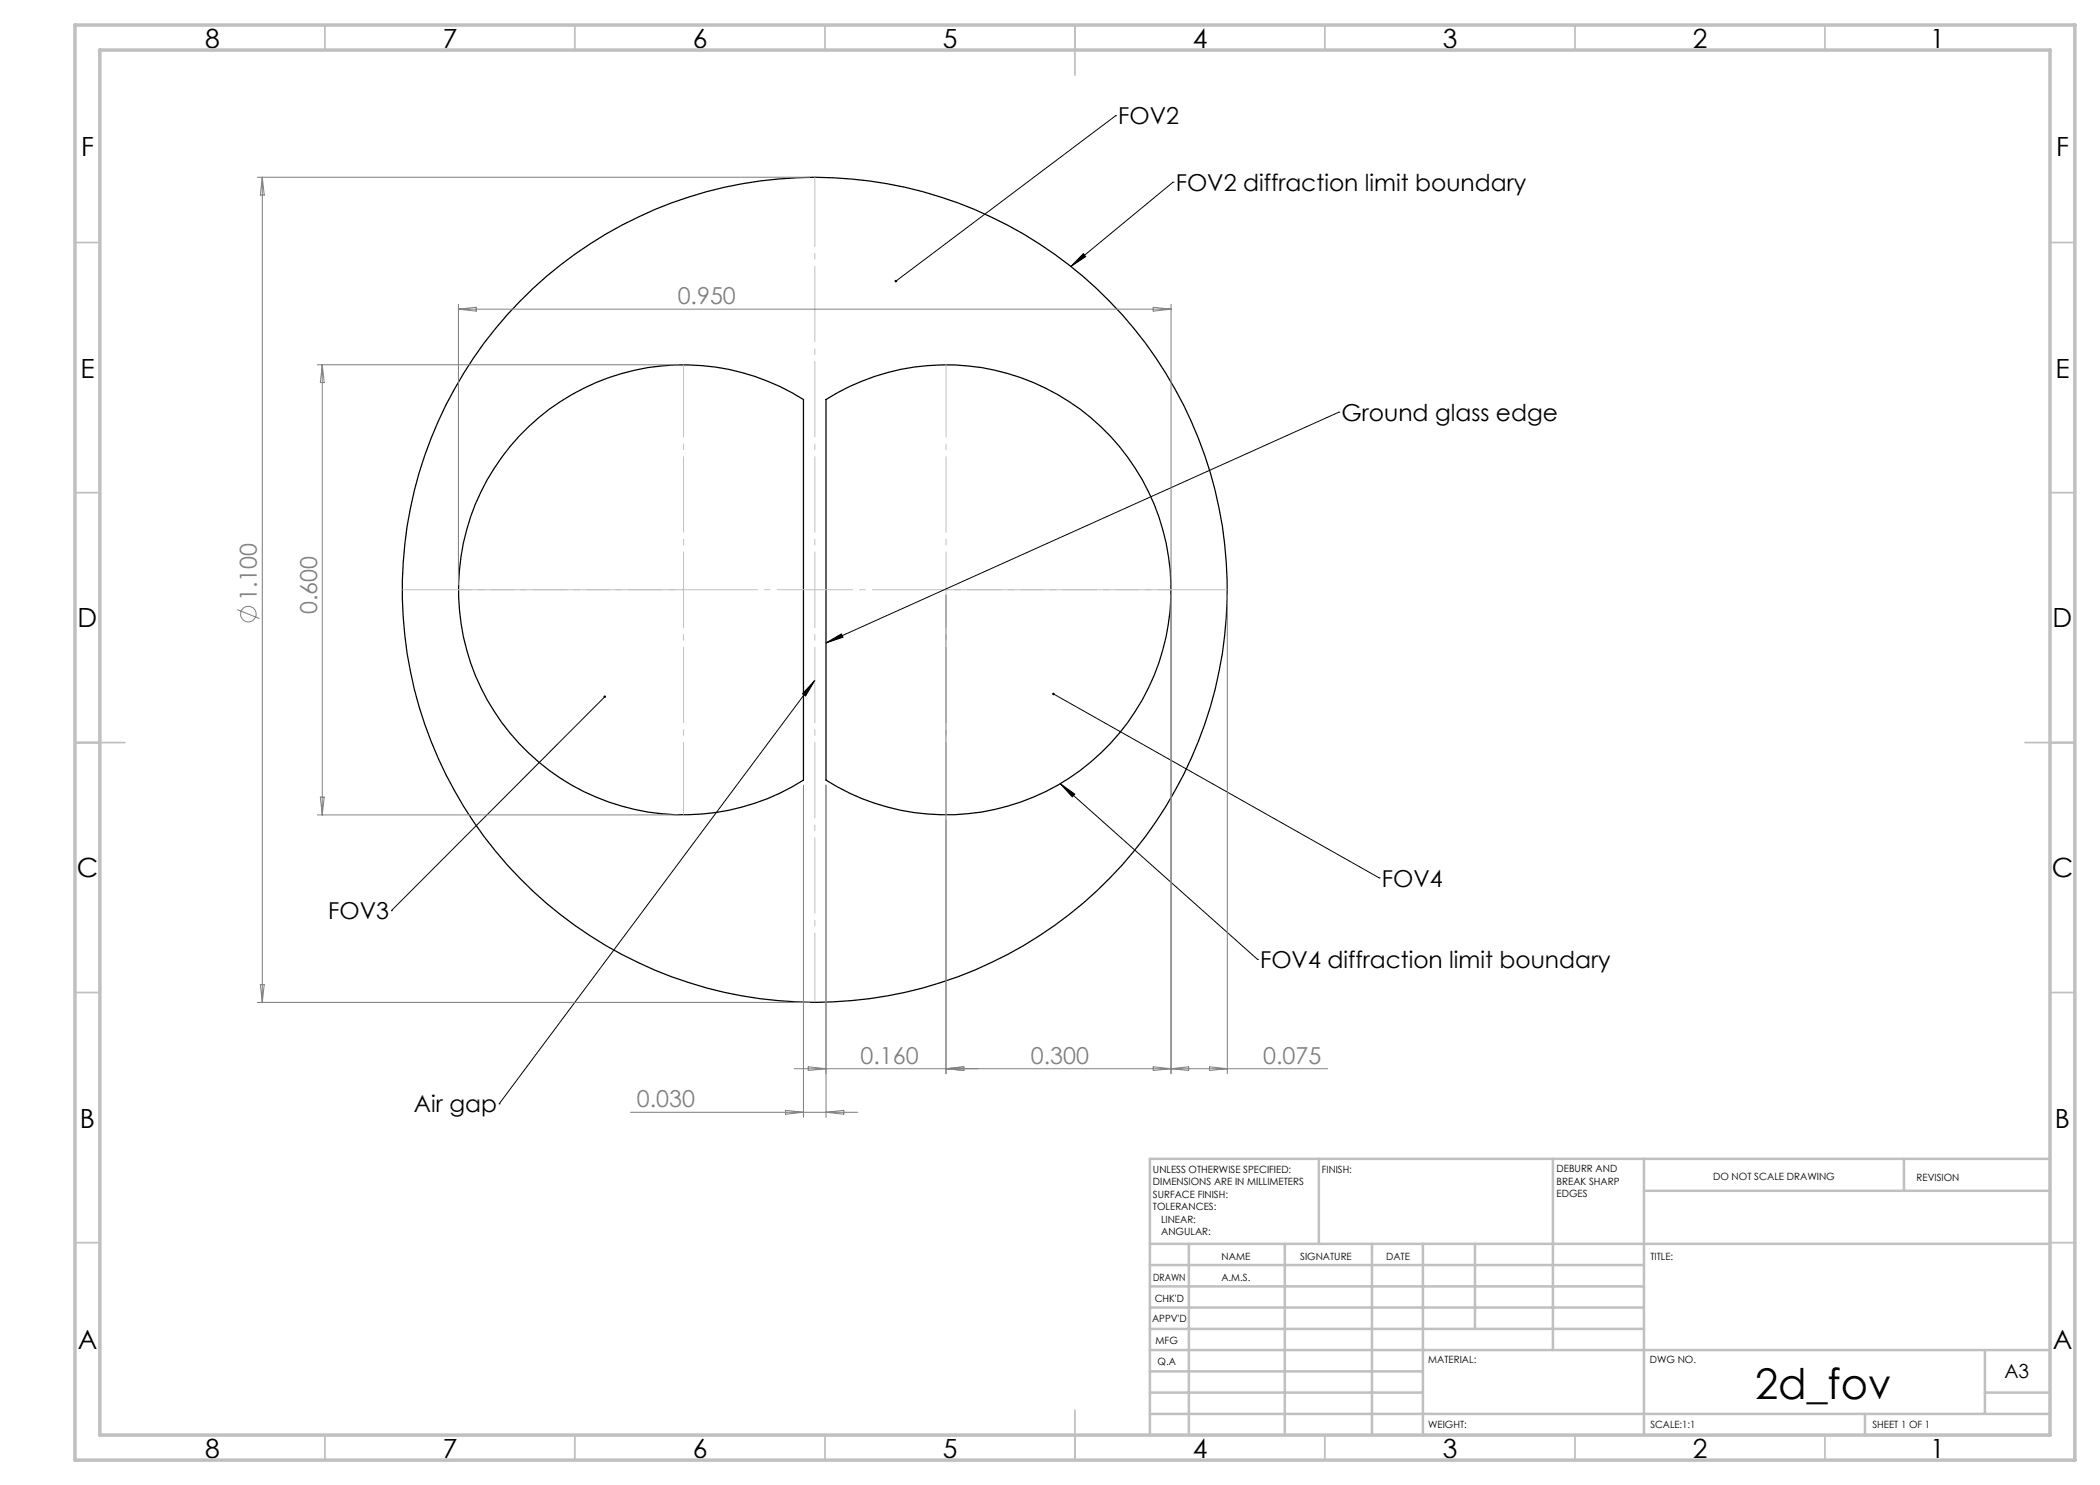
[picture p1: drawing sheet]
<svg xmlns="http://www.w3.org/2000/svg" width="420mm" height="297mm" viewBox="0 0 420 297" stroke-linecap="round" stroke-linejoin="round" font-family="sans-serif">
<g fill="none" stroke="#000" stroke-width=".25">
<path d="M165.2 79.9a45 45 0 0 1 69 38.1 45 45 0 0 1-69 38zM103.8 87.2a44.9 44.9 0 0 1 56.9-7.3v76.1a45 45 0 0 1-58.7-9.4 45 45 0 0 1 1.8-59.4z"/>
<circle cx="162.9" cy="118" r="82.5"/>
</g>
<g fill="none" stroke="#808080" stroke-width=".2">
<path d="M51.4 35.5h110.6M52.5 35.5v165M52.5 35.5l.3 3.5h-.7zM63.5 73h72.2M64.5 73v90M64.5 73l.3 3.5h-.7zM91.7 60.9v56.1M91.7 61.8h142.5M91.7 61.8l3.5-.3v.7zM230.6 61.5l3.6 .3-3.6 .4zM234.2 60.9v56.1M189.2 119v95.7"/>
<path d="M234.2 119v95.7M245.5 119v95.7M47.4 121.9l4.5 1.8M64.1 159.4h.7l-.3 3.6zM160.7 157v66.5M165.2 157v66.5M63.5 163h72.2M52.1 196.9h.7l-.3 3.6zM51.4 200.5h110.6M158.9 213.7h106.6M161.6 213.4l3.6 .3-3.6 .4zM189.2 213.7l3.6-.3v.7z"/>
<path d="M230.6 213.4l3.6 .3-3.6 .4zM234.2 213.7l3.5-.3v.7zM241.9 213.4l3.6 .3-3.6 .4zM126.1 222.5h45.5M157.1 222.1l3.6 .4-3.6 .3zM165.2 222.5l3.6-.4v.7z"/>
<circle cx="49.7" cy="122.8" r="1.55"/>
</g>
<g fill="none" stroke="#000" stroke-width=".2">
<path d="M223.1 23.1h.1M223.1 23.1l-43.9 33.1M234.6 36.4h.1M234.6 36.4l-20.4 16.9M216.7 50.7l.4 .6-2.9 2zM267.8 82.4h.1M267.8 82.4l-102.6 46.2M121 139.3l-42.7 42.8M162.9 136.1l-1.8 3.1-.6-.5zM162.9 136.1l-63.1 84.7M165.2 128.6l3.1-1.8 .3 .7zM210.7 138.8l65.1 36.8"/>
<path d="M212.1 156.7l2.8 2.1-.4 .6zM212.1 156.7l39.4 35.2M275.8 175.6h.1M78.3 182.1h.1M251.5 191.9h.1M99.8 220.8h.1"/>
</g>
<path d="M163 35.4v165M80.5 117.9h165" fill="none" stroke="#c0c0c0" stroke-width=".2" stroke-dasharray="15.2 1.3 1.3 1.3" stroke-dashoffset="1.3" stroke-linecap="butt"/>
<path d="M136.7 72.9v90M189.2 72.9v90" fill="none" stroke="#c0c0c0" stroke-width=".2" stroke-dasharray="15.2 1.3 1.3 1.3" stroke-dashoffset=".7" stroke-linecap="butt"/>
<path d="M136.7 117.9h-45M189.2 117.9h45" fill="none" stroke="#c0c0c0" stroke-width=".2" stroke-dasharray="15.2 1.3 1.3 1.3" stroke-dashoffset="4.2" stroke-linecap="butt"/>
<g fill="none" stroke="#c0c0c0" stroke-width=".35">
<path d="M65 5v5M115 5v5M165 5v5M215 5v10M265 5v5M315 5v5M365 5v5M15 48.5h5M410 48.5h5M15 98.5h5M410 98.5h5M15 148.5h10"/>
<path d="M405 148.5h10M15 198.5h5M410 198.5h5M15 248.5h5M410 248.5h5M65 287v5M115 287v5M165 287v5M215 282v10M265 287v5M315 287v5M365 287v5"/>
</g>
<g fill="none" stroke="#c0c0c0" stroke-width=".5">
<path d="M263.8 231.8v17M310.6 231.8v38.2M328.8 231.8v55.2M328.8 238.2h81.2M380.8 231.8v6.4M410 231.8h-180v55.2M230 248.8h180M230 257.3h98.8M230 253h98.8M237.8 248.8v38.2M257 248.8v38.2M274.4 248.8v38.2"/>
<path d="M284.6 248.8v38.2M295 248.8v17M230 265.8h98.8M230 261.5h98.8M230 278.5h54.6M230 274.3h54.6M230 270h180M397 278.5h13M397 270v12.8M230 282.8h180M373 282.8v4.2"/>
</g>
<path d="M15 5h400v287h-400zM20 10h390v277h-390z" fill="none" stroke="#c0c0c0" stroke-width=".7"/>
<path d="M179 56v.4l.2-.2-.2 .2a.26 .26 0 0 0 .3 0 .26 .26 0 0 0 .1-.3 .26 .26 0 0 0-.4-.1zM120.8 139.1a.26 .26 0 0 0-.1 .4 .26 .26 0 0 0 .4 0 .26 .26 0 0 0 0-.3l-.1 .1 .1-.1zM210.5 138.6l.2 .2-.2-.1a.27 .27 0 0 0 .3 .3 .27 .27 0 0 0 .2-.4 .27 .27 0 0 0-.5 0zM162.9 136.1l-1.8 3.1-.6-.5zM165.2 128.6l3.1-1.8 .3 .7zM216.7 50.7l.4 .6-2.9 2zM212.1 156.7l2.8 2.1-.4 .6z" fill="#000"/>
<text font-size="8.5" x="351" y="279.7">2d_fov</text>
<g font-size="5.3">
<text x="41" y="9.5">8</text>
<text x="88.5" y="9.5">7</text>
<text x="138.5" y="9.5">6</text>
<text x="188.5" y="9.5">5</text>
<text x="238.5" y="9.5">4</text>
<text x="288.5" y="9.5">3</text>
<text x="338.5" y="9.5">2</text>
<text x="386" y="9.5">1</text>
<text x="16.2" y="31.2">F</text>
<text x="411.2" y="31.2">F</text>
<text x="16.1" y="75.5">E</text>
<text x="411.1" y="75.5">E</text>
<text x="15.5" y="125.5">D</text>
<text x="410.5" y="125.5">D</text>
<text x="15.4" y="175.5">C</text>
<text x="410.4" y="175.5">C</text>
<text x="16" y="225.5">B</text>
<text x="411" y="225.5">B</text>
<text x="15.5" y="269.7">A</text>
<text x="410.5" y="269.7">A</text>
<text x="41" y="291.5">8</text>
<text x="88.5" y="291.5">7</text>
<text x="138.5" y="291.5">6</text>
<text x="188.5" y="291.5">5</text>
<text x="238.5" y="291.5">4</text>
<text x="288.5" y="291.5">3</text>
<text x="338.5" y="291.5">2</text>
<text x="386" y="291.5">1</text>
</g>
<g font-size="4.7">
<text x="223.7" y="24.9">FOV2</text>
<text x="235.1" y="38.2">FOV2 diffraction limit boundary</text>
<text x="268.3" y="84.2">Ground glass edge</text>
<text x="276.4" y="177.3">FOV4</text>
<text x="65.6" y="183.8">FOV3</text>
<text x="252" y="193.6">FOV4 diffraction limit boundary</text>
<text x="82.8" y="222.5">Air gap</text>
</g>
<g font-size="4.7" fill="#808080">
<text x="135.5" y="60.8">0.950</text>
<text x="51.4" y="120.2" transform="rotate(-90 51.4 120.2)">1.100</text>
<text x="63.5" y="122.9" transform="rotate(-90 63.5 122.9)">0.600</text>
<text x="172.1" y="212.7">0.160</text>
<text x="206.2" y="212.7">0.300</text>
<text x="252.6" y="212.7">0.075</text>
<text x="127.4" y="221.4">0.030</text>
</g>
<text font-size="3.9" x="400.9" y="275.5">A3</text>
<g font-size="2">
<text x="230.6" y="234.6">UNLESS OTHERWISE SPECIFIED:</text>
<text x="230.6" y="237.1">DIMENSIONS ARE IN MILLIMETERS</text>
<text x="230.6" y="239.6">SURFACE FINISH:</text>
<text x="264.4" y="234.6">FINISH:</text>
<text x="311.3" y="234.5">DEBURR AND</text>
<text x="311.3" y="237">BREAK SHARP</text>
<text x="311.3" y="239.5">EDGES</text>
<text x="342.6" y="236">DO NOT SCALE DRAWING</text>
<text x="383.3" y="236.2">REVISION</text>
<text x="230.6" y="242.1">TOLERANCES:</text>
<text x="232.2" y="244.6">LINEAR:</text>
<text x="232.2" y="247.1">ANGULAR:</text>
<text x="244.3" y="252">NAME</text>
<text x="260" y="251.9">SIGNATURE</text>
<text x="277.2" y="251.9">DATE</text>
<text x="330.1" y="251.9">TITLE:</text>
<text x="230.6" y="256.1">DRAWN</text>
<text x="244.3" y="256.1">A.M.S.</text>
<text x="230.9" y="260.3">CHK'D</text>
<text x="230.4" y="264.4">APPV'D</text>
<text x="231.1" y="268.8">MFG</text>
<text x="231.5" y="273">Q.A</text>
<text x="285.6" y="272.5">MATERIAL:</text>
<text x="330" y="272.5">DWG NO.</text>
<text x="285.6" y="285.5">WEIGHT:</text>
<text x="330.1" y="285.6">SCALE:1:1</text>
<text x="374.5" y="285.6">SHEET 1 OF 1</text>
</g>
</svg>
